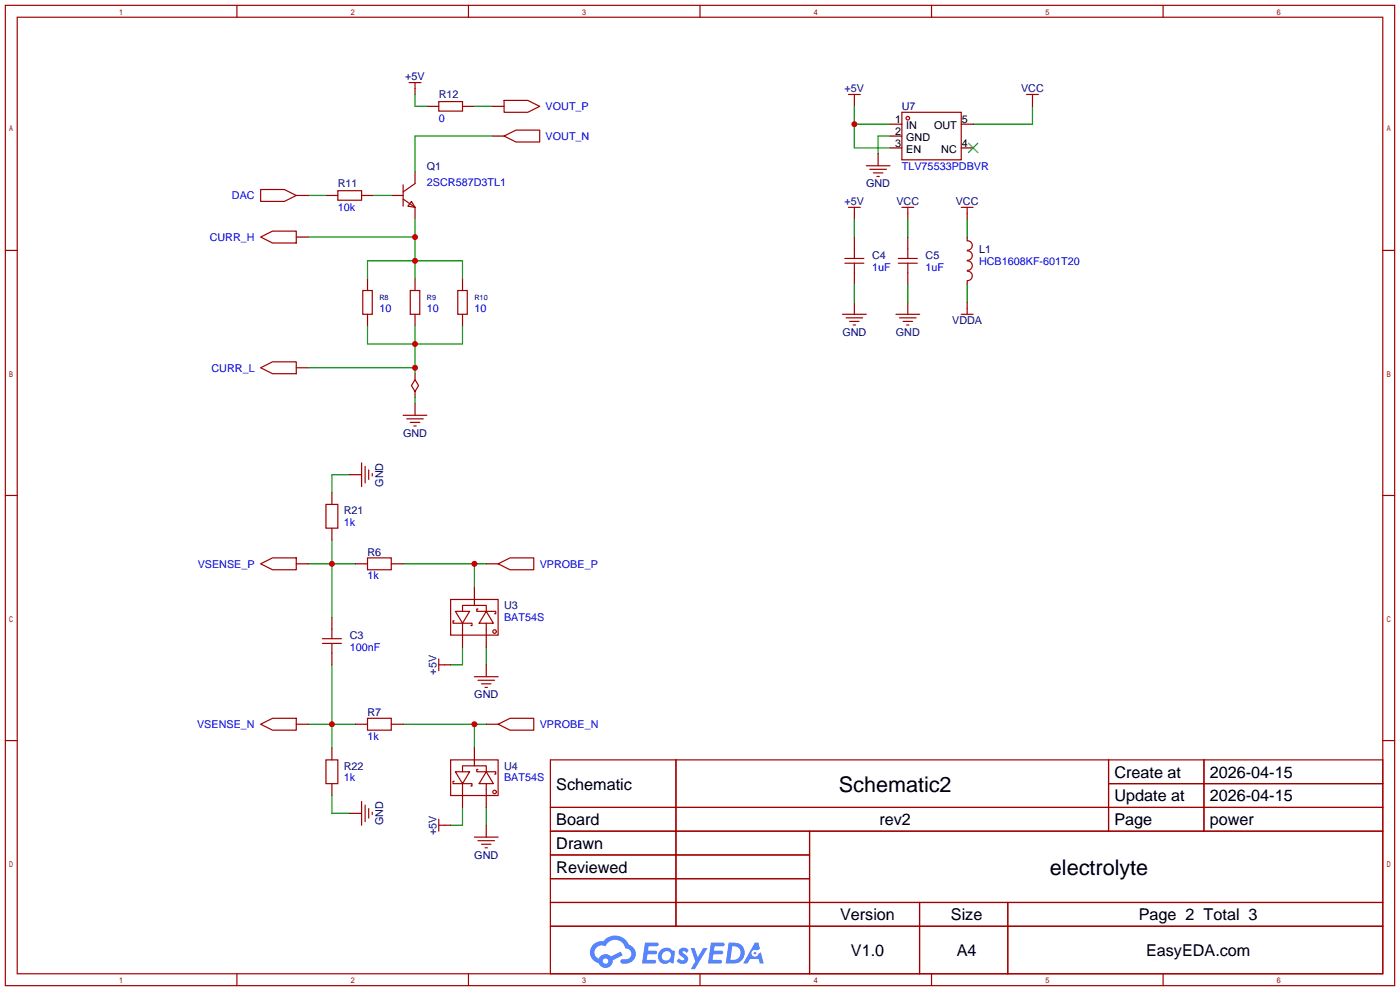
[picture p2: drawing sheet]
<svg xmlns="http://www.w3.org/2000/svg" width="299mm" height="212mm" viewBox="0 0 299 212" stroke-linecap="round" stroke-linejoin="round" font-family="sans-serif">
<g fill="none" stroke="#a10000" stroke-width=".25">
<path d="M1.1 1.1h297.2v209.6h-297.2zM3.7 3.7h292.1v204.5h-292.1zM50.7 1.1v2.6M100.2 1.1v2.6M149.7 1.1v2.6M199.3 1.1v2.6M248.8 1.1v2.6M1.1 53.5h2.6M295.8 53.5h2.5M1.1 105.9h2.6M295.8 105.9h2.5M1.1 158.3h2.6"/>
<path d="M295.8 158.3h2.5M117.7 162.4h178.1v45.8h-178.1zM117.7 172.6h178.1M117.7 177.7h178.1M144.6 162.4v35.6M173.2 177.7v30.5M237.1 162.4v15.3M237.1 167.5h58.7M257.5 162.4v15.3M117.7 182.8h55.5M117.7 192.9h178.1M117.7 187.8h55.5"/>
<path d="M117.7 198h178.1M196.7 192.9v15.3M215.6 192.9v15.3M50.7 208.2v2.5M100.2 208.2v2.5M149.7 208.2v2.5M199.3 208.2v2.5M248.8 208.2v2.5"/>
</g>
<g fill="#5487ff">
<path d="M145.5 202.8a1.3 1.3 0 0 1 1.8 .3l-.4 .6a.54 .54 0 0 0-.9-.2l.1 .2a1.28 1.28 0 0 1 .8 2 1.53 1.53 0 0 1-2.2-.3l.5-.6 .8 .5a.31 .31 0 0 0 .4-.3 .31 .31 0 0 0-.3-.3 1.12 1.12 0 0 1-.6-1.9z"/>
<path d="M147.7 202.7h.9l.7 1.9 1.1-1.9h.9l-2.7 4.5h-.9l1-1.7z"/>
<path d="M138 201.5h1.6a1.31 1.31 0 0 1 1.2 .2 .4 .4 0 0 1-.3 .6h-1.8l-.1 .9h1.6a.4 .4 0 0 1 .4 .4 .4 .4 0 0 1-.4 .4h-1.7l-.2 1.2h1.4a.46 .46 0 0 1 .5 .1 .46 .46 0 0 1 .1 .5l-.3 .2h-2.7z"/>
<path d="M152.1 201.5h1.6a1.32 1.32 0 0 1 1.3 .2 .39 .39 0 0 1-.4 .6h-1.7l-.2 .9h1.7a.4 .4 0 0 1 .3 .4 .4 .4 0 0 1-.4 .4h-1.7l-.2 1.2h1.4a.46 .46 0 0 1 .5 .1 .46 .46 0 0 1 .1 .5l-.3 .2h-2.7z"/>
<path d="M161.5 201.5h.7l.4 1.3-.7 .4a.75 .75 0 0 0-1.1 .3 .75 .75 0 0 0 .5 1 .75 .75 0 0 0 .9-.6l.6-.3 .6 2.4h-.9l-.2-1h-1.9l-.5 1h-.9z"/>
<path d="M155.9 201.5l-.7 4.5h1.5a2.27 2.27 0 0 0 2.6-2.3 2.27 2.27 0 0 0-2.7-2.2zM156.6 202.3a1.5 1.5 0 0 1 1.8 1.5 1.5 1.5 0 0 1-1.9 1.4h-.3z"/>
<path d="M141.3 203.1a1.6 1.6 0 0 0-.3 2.3 1.6 1.6 0 0 0 2.3 .2l.8 .4 .3-2.5-.2-.3h-.4a1.58 1.58 0 0 0-2.5-.1zM141.9 203.6a.98 .98 0 0 1 1.6 .5 .98 .98 0 0 1-1.1 1.2 .94 .94 0 0 1-.8-.6 .94 .94 0 0 1 .3-1.1z"/>
<path d="M126.9 201.9a2.37 2.37 0 0 0 1.2 4 1.54 1.54 0 0 0 1.7 1 1.54 1.54 0 0 0 1.3-1.6l2.1-1.1-.5-.8-2 1.1a1.57 1.57 0 0 0-2.6 .4 1.5 1.5 0 0 1-.8-2.1 1.5 1.5 0 0 1 2.2-.5 2.23 2.23 0 0 1 2.3-1.4 2.23 2.23 0 0 1 2 1.8 1.16 1.16 0 0 1 1.2 1.1 1.16 1.16 0 0 1-1 1.3h-.7a.47 .47 0 0 0-.6 .3 .47 .47 0 0 0 .4 .6 2.17 2.17 0 0 0 2.5-1 2.17 2.17 0 0 0-.3-2.7l-.8-.4a3.2 3.2 0 0 0-5.4-.7l-1.2 .1zM129 205.4a.58 .58 0 0 1 1.1 0 .58 .58 0 0 1-1.1 0z"/>
<circle cx="161.5" cy="203.8" r=".28"/>
</g>
<path d="M104 120.5h2.6M104 154.8h2.6" fill="none" stroke="#870000" stroke-width=".25"/>
<path d="M106.6 120.5l2.5-1.2h5.1v2.5h-5.1zM106.6 154.8l2.5-1.3h5.1v2.6h-5.1z" fill="none" stroke="#a10000" stroke-width=".25"/>
<path d="M86.2 120.5h17.8M101.5 120.5v5.1" fill="none" stroke="#008700" stroke-width=".25"/>
<circle cx="101.5" cy="120.5" r=".63" fill="#c00"/>
<path d="M86.2 154.8h17.8M101.5 154.8v5.1" fill="none" stroke="#008700" stroke-width=".25"/>
<circle cx="101.5" cy="154.8" r=".63" fill="#c00"/>
<path d="M71 115.4v16.6M65.9 120.5h10.2" fill="none" stroke="#008700" stroke-width=".25"/>
<circle cx="71" cy="120.5" r=".63" fill="#c00"/>
<path d="M65.9 154.8h10.2M71 142.1v17.8" fill="none" stroke="#008700" stroke-width=".25"/>
<circle cx="71" cy="154.8" r=".63" fill="#c00"/>
<g fill="none" stroke="#870000" stroke-width=".25">
<path d="M88.8 36.7v2.5M91.3 22.7h2.6M98.9 22.7h2.6M69.7 41.8h2.6M77.3 41.8h2.6M78.6 59.6v2.5M83.7 41.8h2.5M88.8 44.3v2.6M88.8 59.6v2.5M98.9 59.6v2.5M78.6 67.2v2.5M88.8 67.2v2.5"/>
<path d="M98.9 67.2v2.5M88.8 86.2v2.6M63.4 120.5h2.5M71 132v2.5M71 139.6v2.5M76.1 120.5h2.5M83.7 120.5h2.5M98.9 134.5v3.8M101.5 125.6v3.8M104 134.5v3.8M63.4 154.8h2.5M76.1 154.8h2.5"/>
<path d="M83.7 154.8h2.5M101.5 159.9v3.8M104 142.1v2.6M98.9 168.8v3.8M104 168.8v3.8M104 176.4v2.5"/>
</g>
<g fill="none" stroke="#a10000" stroke-width=".25">
<path d="M86.2 39.5v4.6M88.8 39.2l-2.6 1.8M93.9 21.7h5v2h-5zM72.3 40.8h5v2h-5zM86.2 42.5l2.6 1.8M88 43.1l.8 1.2-1.6-.2zM77.6 62.1h2v5.1h-2zM87.8 62.1h2v5.1h-2zM97.9 62.1h2v5.1h-2zM86.2 88.8h5.1M87 89.5h3.6M87.8 90.3h2"/>
<path d="M88.5 91.1h.5M78.6 119.3h5.1v2.5h-5.1zM55.8 120.5l2.5-1.2h5.1v2.5h-5.1zM69 136.5h4M69 137.5h4M71 134.5v2M71 137.5v2.1M96.4 128.1h10.2v7.7h-10.2zM97.2 132.7h-.3v.5h4.1v.5h-.3M97.4 130.7h3.1l-1.6 2.5zM98.9 130.7v-1.3h5.1v1.3M98.9 133.3v1.3"/>
<path d="M102.2 130.2h-.2v.5h2M104 130.7l1.5 2.5h-3zM104 130.7h2v.5h-.2M104 133.2v1.3M55.8 154.8l2.5-1.3h5.1v2.6h-5.1zM78.6 153.5h5.1v2.6h-5.1zM101.5 144.7h5.1M102.2 145.4h3.6M103 146.2h2M103.8 146.9h.5M96.4 162.4h10.2v7.7h-10.2zM97.2 167h-.3v.5h4.1v.5h-.3"/>
<path d="M97.4 165h3.1l-1.6 2.5zM98.9 165v-1.3h5.1v1.3M98.9 167.6v1.3M101.5 178.9h5.1M102.2 164.5h-.2v.5h2M102.2 179.7h3.6M104 165l1.5 2.5h-3zM104 165h2v.5h-.2M104 167.5v1.3M103 180.5h2M103.8 181.2h.5"/>
<circle cx="105.8" cy="135" r=".38"/>
<circle cx="105.8" cy="169.3" r=".38"/>
</g>
<path d="M65.9 50.7h22.9M78.6 59.6v-3.8h20.3v3.8M79.9 41.8h3.8M88.8 46.9v12.7M98.9 138.3v3.8h-2.5M104 138.3v3.8M98.9 172.6v3.8h-2.5M104 172.6v3.8" fill="none" stroke="#008700" stroke-width=".25"/>
<g fill="#c00">
<circle cx="88.8" cy="55.8" r=".63"/>
<circle cx="88.8" cy="50.7" r=".63"/>
</g>
<path d="M182.8 26.5h7.6M182.8 22.7v8.9h7.6M65.9 41.8h3.8" fill="none" stroke="#008700" stroke-width=".25"/>
<path d="M88.8 18.9v1.3M182.8 21.5v1.2M63.4 41.8h2.5M63.4 50.7h2.5M63.4 78.6h2.5M88.8 79.9v1.3M88.8 83.7v1.3" fill="none" stroke="#870000" stroke-width=".25"/>
<path d="M87.5 17.7h2.5M88.8 17.7v1.2M181.5 20.2h2.5M182.8 20.2v1.3M55.8 40.5h5l2.6 1.3-2.6 1.3h-5zM55.8 50.7l2.5-1.3h5.1v2.5h-5.1zM55.8 78.6l2.5-1.3h5.1v2.6h-5.1zM88.8 81.2l.7 1.2-.7 1.3-.8-1.3z" fill="none" stroke="#a10000" stroke-width=".25"/>
<circle cx="182.8" cy="26.5" r=".63" fill="#c00"/>
<path d="M88.8 20.2v2.5h2.5M101.5 22.7h3.8M105.3 29.1h-16.5v7.6M190.4 29.1h-2.6v3.8M220.9 22.7v3.8h-12.7M65.9 78.6h22.9M78.6 69.7v3.8h20.3v-3.8M88.8 69.7v10.2" fill="none" stroke="#008700" stroke-width=".25"/>
<path d="M105.3 22.7h2.5M105.3 29.1h2.5M187.8 32.9v2.5M220.9 21.5v1.2" fill="none" stroke="#870000" stroke-width=".25"/>
<path d="M107.8 21.5h5.1l2.5 1.2-2.5 1.3h-5.1zM107.8 29.1l2.6-1.3h5v2.6h-5zM185.3 35.4h5.1M186.1 36.2h3.5M186.8 37h2M187.6 37.7h.5M219.6 20.2h2.5M220.9 20.2v1.3" fill="none" stroke="#a10000" stroke-width=".25"/>
<g fill="#c00">
<circle cx="88.8" cy="78.6" r=".63"/>
<circle cx="88.8" cy="73.5" r=".63"/>
</g>
<g fill="none" stroke="#a10000" stroke-width=".25">
<path d="M192.9 24h12.7v10.2h-12.7zM180.7 55.2h4.1M180.7 56.3h4.1M181.5 44.3h2.5M182.8 44.3v1.3M182.8 53.2v2M182.8 56.3v2M192.2 55.2h4M192.2 56.3h4M192.9 44.3h2.6M194.2 44.3v1.3M194.2 53.2v2"/>
<path d="M194.2 56.3v2M205.6 44.3h2.6M206.9 44.3v1.3M206.9 51.5a1.01 1.01 0 0 1 1.1 1 1.01 1.01 0 0 1-1.1 1M206.9 58a1.01 1.01 0 0 1 1.1 1 1.01 1.01 0 0 1-1.1 1M206.9 53.6a1.01 1.01 0 0 1 1.1 1 1.01 1.01 0 0 1-1.1 1M206.9 55.8a1.01 1.01 0 0 1 1.1 1 1.01 1.01 0 0 1-1.1 1M180.2 67.2h5.1M181 67.9h3.5M181.7 68.7h2.1M182.5 69.5h.5M191.6 67.2h5.1"/>
<path d="M192.4 67.9h3.6M193.2 68.7h2M193.9 69.5h.5M205.6 67.2h2.6M206.9 65.9v1.3M77.3 98.9v5.1M78.1 99.7v3.6M69.7 107.8h2.6v5.1h-2.6zM78.9 100.5v2M79.6 101.2v.5M93.9 140.8v2.6M93.9 142.1h1.2"/>
<path d="M69.7 162.4h2.6v5.1h-2.6zM77.3 171.3v5.1M78.1 172.1v3.5M78.9 172.8v2.1M79.6 173.6v.5M93.9 175.1v2.6M93.9 176.4h1.2"/>
<circle cx="194.2" cy="25.3" r=".38"/>
</g>
<g fill="none" stroke="#870000" stroke-width=".25">
<path d="M190.4 26.5h2.5M190.4 29.1h2.5M190.4 31.6h2.5M205.6 26.5h2.6M205.6 31.6h2.6M182.8 45.6v1.3M182.8 50.7v2.5M182.8 58.3v2.5M194.2 45.6v1.3M194.2 50.7v2.5M194.2 58.3v2.5M206.9 45.6v1.3"/>
<path d="M206.9 50.7v.7M182.8 64.6v2.6M194.2 64.6v2.6M206.9 60.1v.7M206.9 64.6v1.3M71 105.3v2.5M71 112.9v2.5M74.8 101.5h2.5M71 159.9v2.5M95.1 142.1h1.3M71 167.5v2.6M74.8 173.9h2.5"/>
<path d="M95.1 176.4h1.3"/>
</g>
<path d="M182.8 46.9v3.8M194.2 46.9v3.8M206.9 46.9v3.8M182.8 60.8v3.8M194.2 60.8v3.8M206.9 60.8v3.8M88.8 85v1.2M74.8 101.5h-3.8v3.8M71 170.1v3.8h3.8" fill="none" stroke="#008700" stroke-width=".25"/>
<path d="M207.1 30.6l2.1 2M209.2 30.6l-2.1 2" fill="none" stroke="#3c3" stroke-width=".25"/>
<g font-size="4.6">
<text x="179.4" y="169.4">Schematic2</text>
<text x="224.6" y="187.1">electrolyte</text>
</g>
<g font-size="3.5">
<text x="238.4" y="166.2">Create at</text>
<text x="258.8" y="166.2">2026-04-15</text>
<text x="119" y="168.8">Schematic</text>
<text x="238.4" y="171.3">Update at</text>
<text x="258.8" y="171.3">2026-04-15</text>
<text x="119" y="176.4">Board</text>
<text x="188.1" y="176.4">rev2</text>
<text x="238.4" y="176.4">Page</text>
<text x="258.8" y="176.4">power</text>
<text x="119" y="181.5">Drawn</text>
<text x="119" y="186.6">Reviewed</text>
<text x="179.7" y="196.7">Version</text>
<text x="203.4" y="196.7">Size</text>
<text x="243.6" y="196.7">Page 2 Total 3</text>
<text x="182" y="204.3">V1.0</text>
<text x="204.7" y="204.3">A4</text>
<text x="245.1" y="204.3">EasyEDA.com</text>
</g>
<g font-size="2.3" fill="#000080">
<text x="86.7" y="17.2">+5V</text>
<text x="93.9" y="21">R12</text>
<text x="180.7" y="19.7">+5V</text>
<text x="192.9" y="23.5">U7</text>
<text x="218.4" y="19.7">VCC</text>
<text x="72.3" y="40.1">R11</text>
<text x="91.3" y="36.2">Q1</text>
<text x="185.3" y="40.1">GND</text>
<text x="180.7" y="43.9">+5V</text>
<text x="191.7" y="43.9">VCC</text>
<text x="204.4" y="43.9">VCC</text>
<text x="186.6" y="55.3">C4</text>
<text x="198" y="55.3">C5</text>
<text x="209.4" y="54">L1</text>
<text x="180.2" y="71.8">GND</text>
<text x="191.6" y="71.8">GND</text>
<text x="203.7" y="69.3">VDDA</text>
<text x="86.2" y="93.4">GND</text>
<text x="82" y="104" transform="rotate(-90 82 104)">GND</text>
<text x="73.5" y="109.9">R21</text>
<text x="78.6" y="118.8">R6</text>
<text x="107.8" y="130.2">U3</text>
<text x="74.8" y="136.6">C3</text>
<text x="93.4" y="144.2" transform="rotate(-90 93.4 144.2)">+5V</text>
<text x="101.4" y="149.3">GND</text>
<text x="78.6" y="153.1">R7</text>
<text x="73.5" y="164.5">R22</text>
<text x="107.8" y="164.5">U4</text>
<text x="82" y="176.4" transform="rotate(-90 82 176.4)">GND</text>
<text x="93.4" y="178.5" transform="rotate(-90 93.4 178.5)">+5V</text>
<text x="101.4" y="183.6">GND</text>
</g>
<g font-size="2.3" fill="#00f">
<text x="116.7" y="23.5">VOUT_P</text>
<text x="93.9" y="26.1">0</text>
<text x="116.7" y="29.9">VOUT_N</text>
<text x="91.3" y="39.8">2SCR587D3TL1</text>
<text x="192.9" y="36.2">TLV75533PDBVR</text>
<text x="49.6" y="42.6">DAC</text>
<text x="72.3" y="45.1">10k</text>
<text x="44.9" y="51.5">CURR_H</text>
<text x="186.6" y="57.8">1uF</text>
<text x="198" y="57.8">1uF</text>
<text x="209.4" y="56.6">HCB1608KF-601T20</text>
<text x="81.2" y="66.7">10</text>
<text x="91.3" y="66.7">10</text>
<text x="101.5" y="66.7">10</text>
<text x="45.2" y="79.4">CURR_L</text>
<text x="73.5" y="112.4">1k</text>
<text x="42.3" y="121.3">VSENSE_P</text>
<text x="78.6" y="123.9">1k</text>
<text x="115.4" y="121.3">VPROBE_P</text>
<text x="107.8" y="132.8">BAT54S</text>
<text x="74.8" y="139.1">100nF</text>
<text x="42.2" y="155.6">VSENSE_N</text>
<text x="115.4" y="155.6">VPROBE_N</text>
<text x="78.6" y="158.2">1k</text>
<text x="73.5" y="167.1">1k</text>
<text x="107.8" y="167.1">BAT54S</text>
</g>
<g font-size="2.3">
<text x="191.5" y="26.3">1</text>
<text x="191.5" y="28.9">2</text>
<text x="193.9" y="27.6">IN</text>
<text x="199.8" y="27.6">OUT</text>
<text x="205.7" y="26.3">5</text>
<text x="191.5" y="31.4">3</text>
<text x="193.9" y="30.1">GND</text>
<text x="193.9" y="32.7">EN</text>
<text x="201.3" y="32.7">NC</text>
<text x="205.7" y="31.4">4</text>
</g>
<g font-size="1.6" fill="#000080">
<text x="81.2" y="64.2">R8</text>
<text x="91.3" y="64.2">R9</text>
<text x="101.5" y="64.2">R10</text>
</g>
</svg>
